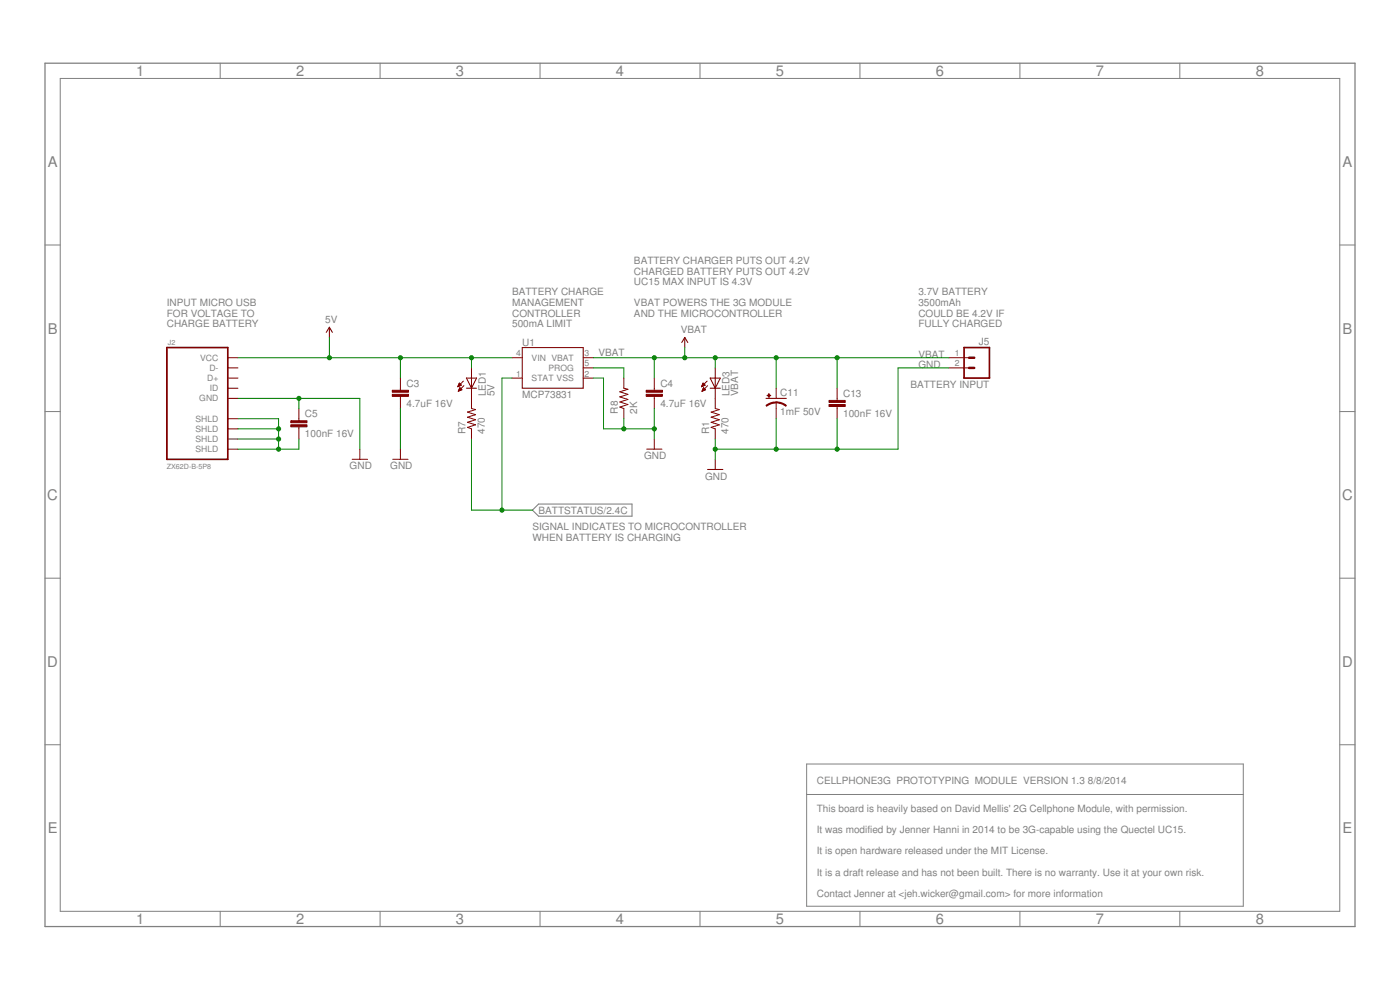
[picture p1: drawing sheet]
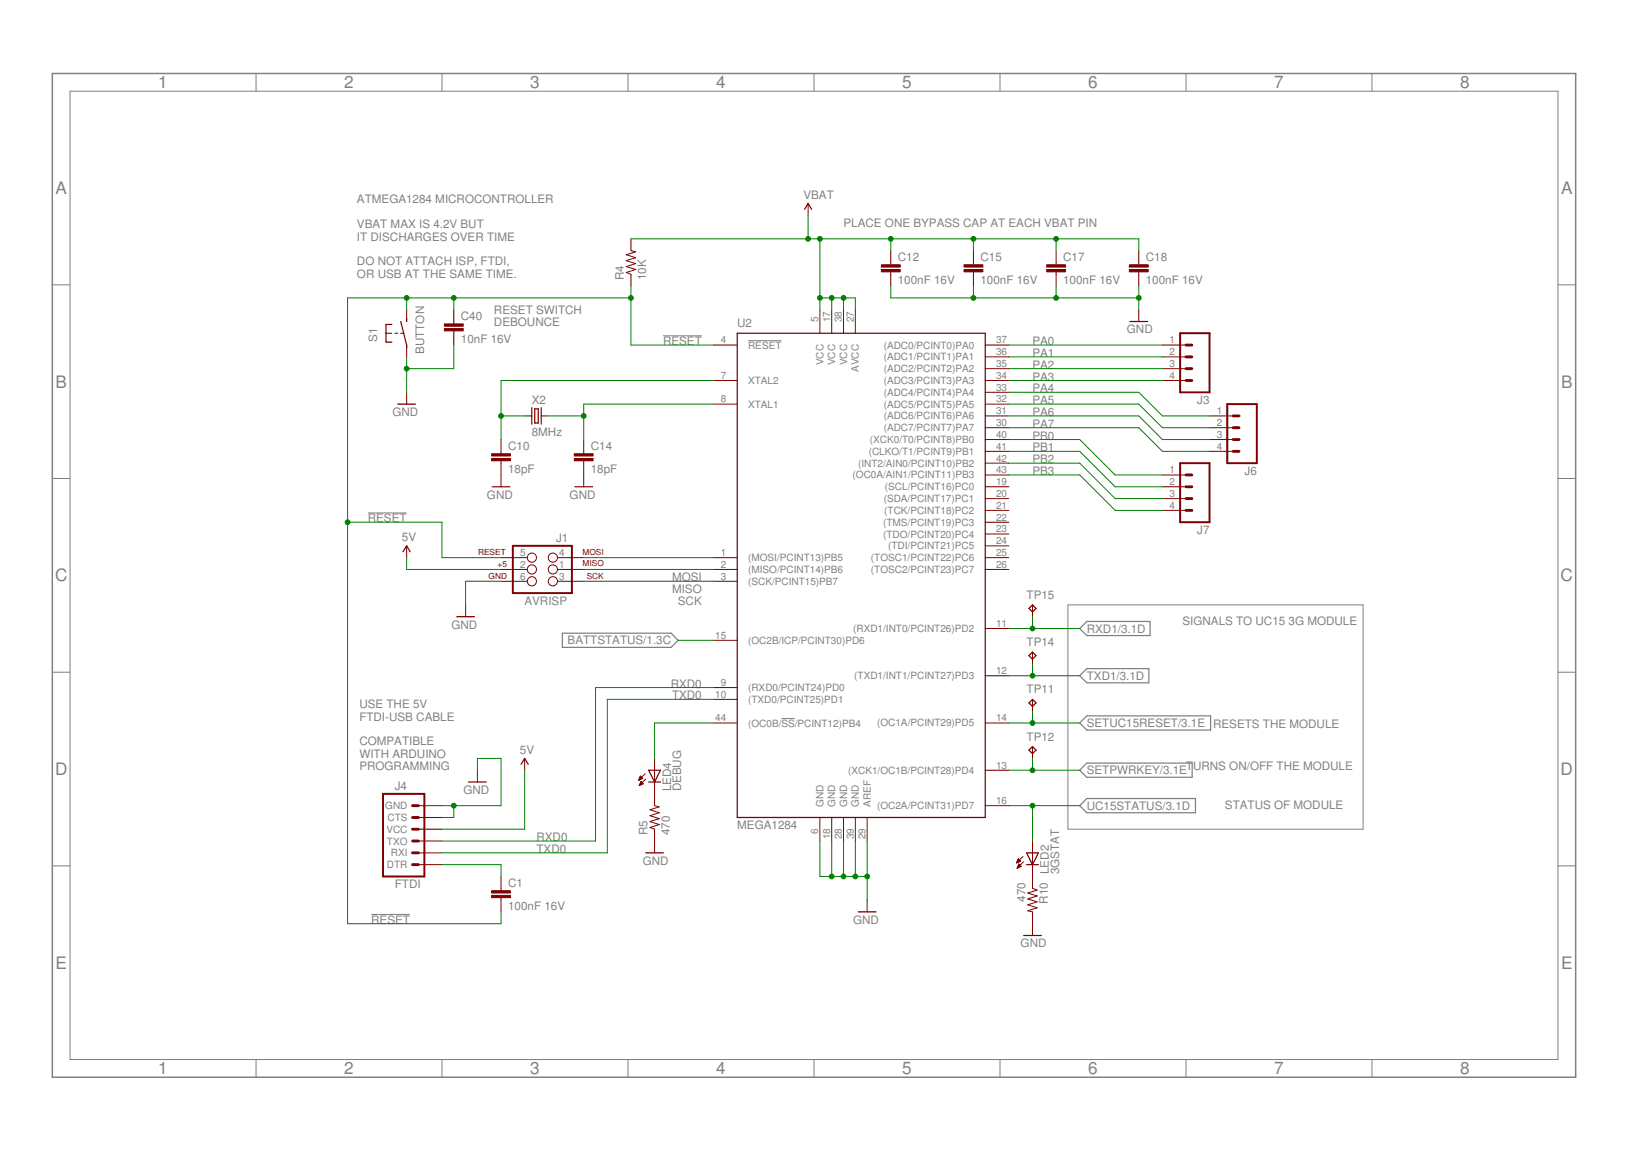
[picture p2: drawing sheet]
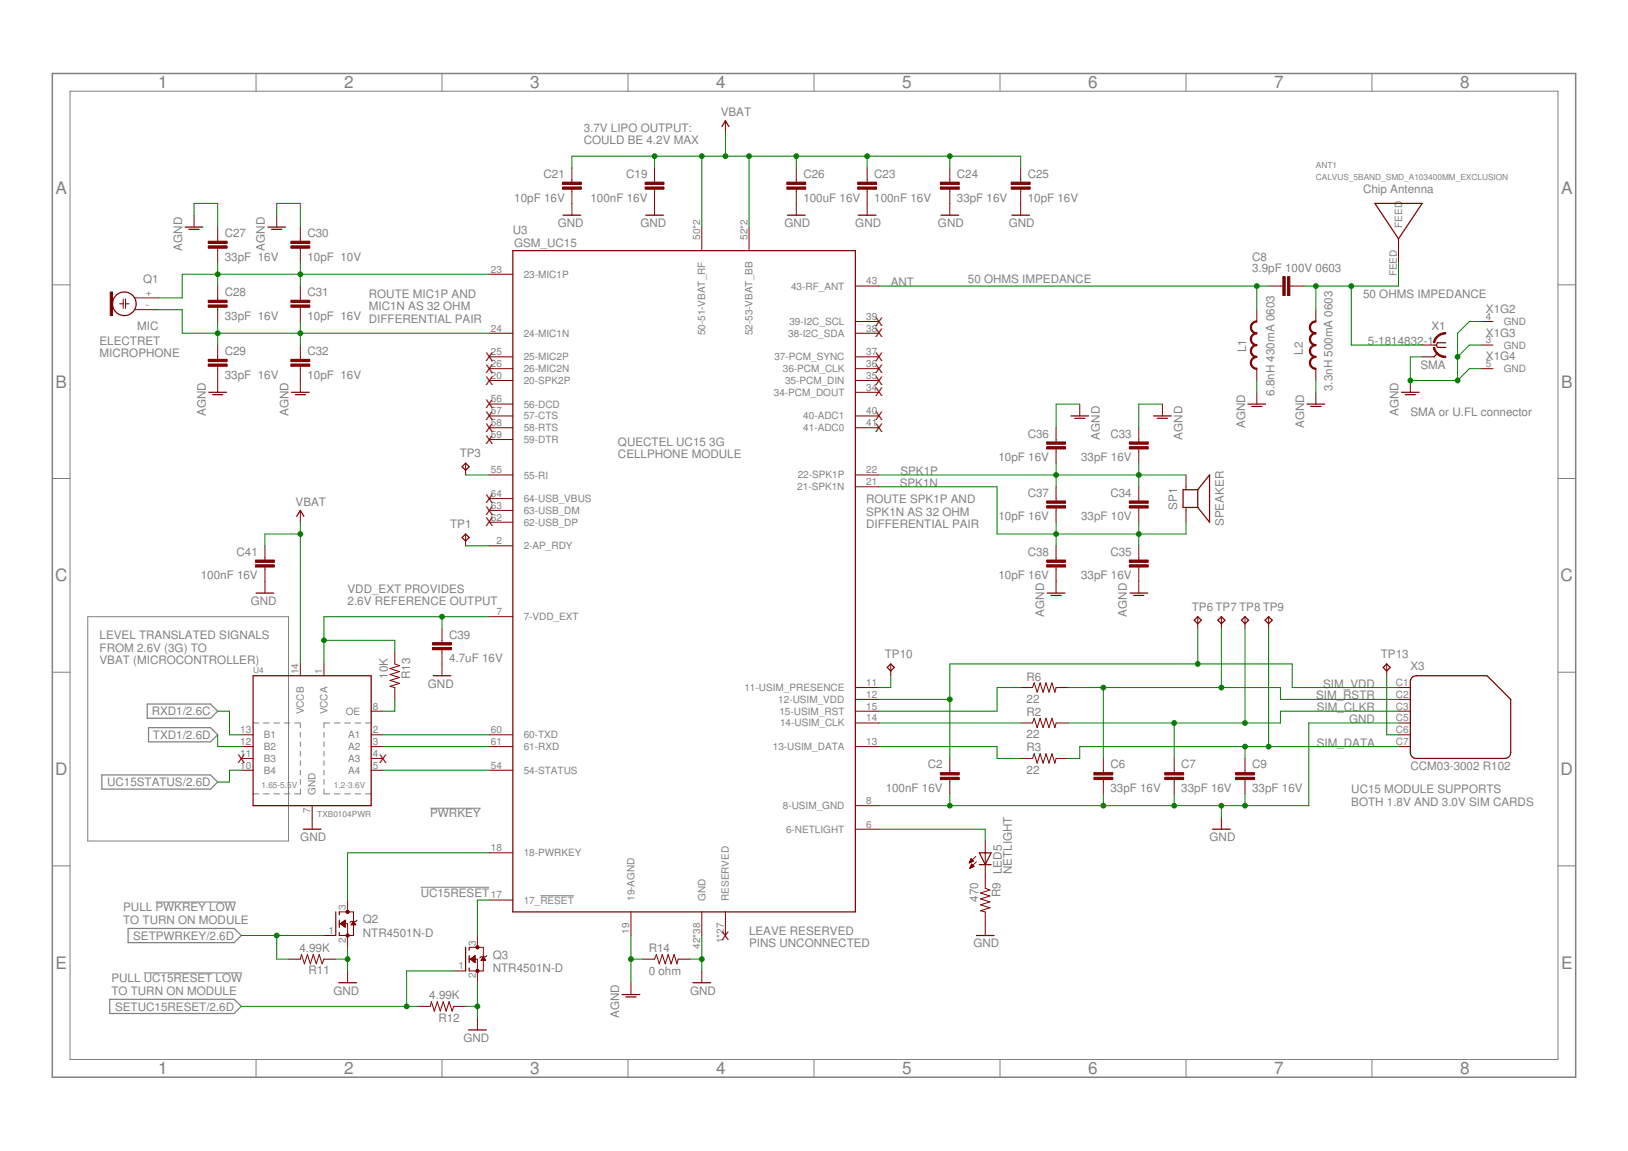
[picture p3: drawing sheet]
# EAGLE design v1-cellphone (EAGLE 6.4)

## Sheet 1 of 3: PWR

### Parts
C3  4.7uF 16V  C-EU0603-B  [0603-B]
C4  4.7uF 16V  C-EU0603-B  [0603-B]
C5  100nF 16V  C-EU0603-B  [0603-B]
C11  1mF 50V  CAP_POLPTH4  [CPOL-RADIAL-1000UF-25V]
C13  100nF 16V  C-EU0603-B  [0603-B]
J2  ZX62D-B-5P8  [ZX62D-B-5P8]
J5  BATTERY INPUT  M02-JST-2MM-SMT  [JST-2-SMD]
LED1  5V  LEDCHIP-LED0603  [CHIP-LED0603]
LED3  VBAT  LEDCHIP-LED0603  [CHIP-LED0603]
R1  470  R-US_0603-B  [0603-B]
R7  470  R-US_0603-B  [0603-B]
R8  2K  R-US_0603-B  [0603-B]
U1  MCP73831  SPARKFUN_MCP73831  [SPARKFUN_SOT23-5]

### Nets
5V: C3.1 J2.P1(VCC) LED1.A U1.4(VIN) ; also sheet 2
BATTSTATUS: R7.1 U1.1(STAT) ; also sheet 2
GND: C3.2 C4.2 C5.1 C11.2(-) C13.2 J2.P5(GND) J5.2 R1.1 R8.1 U1.2(VSS) ; also sheet 2,3
N$2: LED3.C R1.2
N$4: LED1.C R7.2
PROG: R8.2 U1.5(PROG)
SHLD: C5.2 J2.P$1(SHLD) J2.P$2(SHLD) J2.P$3(SHLD) J2.P$4(SHLD)
VBAT: C4.1 C11.1(+) C13.1 J5.1 LED3.A U1.3(VBAT) ; also sheet 2,3
Unconnected: J2.P2(D-) J2.P3(D+) J2.P4(ID)

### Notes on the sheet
- BATTERY CHARGER PUTS OUT 4.2V
  CHARGED BATTERY PUTS OUT 4.2V
  UC15 MAX INPUT IS 4.3V
  
  VBAT POWERS THE 3G MODULE
  AND THE MICROCONTROLLER
- INPUT MICRO USB 
  FOR VOLTAGE TO
  CHARGE BATTERY
- BATTERY CHARGE
  MANAGEMENT
  CONTROLLER
  500mA LIMIT
- 3.7V BATTERY
  3500mAh
  COULD BE 4.2V IF
  FULLY CHARGED
- SIGNAL INDICATES TO MICROCONTROLLER
  WHEN BATTERY IS CHARGING
- CELLPHONE3G  PROTOTYPING  MODULE  VERSION 1.3 8/8/2014
- This board is heavily based on David Mellis' 2G Cellphone Module, with permission. 
  
  It was modified by Jenner Hanni in 2014 to be 3G-capable using the Quectel UC15. 
  
  It is open hardware released under the MIT License. 
  
  It is a draft release and has not been built. There is no warranty. Use it at your own risk.
  
  Contact Jenner at <jeh.wicker@gmail.com> for more information

## Sheet 2 of 3: CTRL

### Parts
C1  100nF 16V  C-EU0603-B  [0603-B]
C10  18pF  C-EU0603-B  [0603-B]
C12  100nF 16V  C-EU0603-B  [0603-B]
C14  18pF  C-EU0603-B  [0603-B]
C15  100nF 16V  C-EU0603-B  [0603-B]
C17  100nF 16V  C-EU0603-B  [0603-B]
C18  100nF 16V  C-EU0603-B  [0603-B]
C40  10nF 16V  C-EU0603-B  [0603-B]
J1  AVRISP  SPARKFUN-CONNECTORS_AVR_SPI_PRG_6NS  [SPARKFUN-CONNECTORS_2X3-NS]
J3  M04LOCK  [1X04_LOCK]
J4  FTDI  ARDUINO_SERIAL_PROGRAMLOCK  [1X06_LOCK]
J6  M04LOCK  [1X04_LOCK]
J7  M04LOCK  [1X04_LOCK]
LED2  3GSTAT  LEDCHIP-LED0603  [CHIP-LED0603]
LED4  DEBUG  LEDCHIP-LED0603  [CHIP-LED0603]
R4  10K  R-US_0603-B  [0603-B]
R5  470  R-US_0603-B  [0603-B]
R10  470  R-US_0603-B  [0603-B]
S1  BUTTON  CELLPHONE_BUTTON-2  [CELLPHONE_B3U-1000P]
TP11  TPPAD1-13  [P1-13]
TP12  TPPAD1-13  [P1-13]
TP14  TPPAD1-13  [P1-13]
TP15  TPPAD1-13  [P1-13]
U2  MEGA1284  AVR-5_MEGA164P/324P/644P-AU  [AVR-5_TQFP44]
X2  8MHz  CRYSTAL  [2-SMD-5X3MM]

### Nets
5V: J1.2(2-5VCC) J4.4(VCC) ; also sheet 1
!RESET: C1.2 C40.1 J1.5(5-RESET) R4.1 S1.P$2(S) U2.4(!RESET)
BATTSTATUS: U2.15((OC2B/ICP/PCINT30)PD6) ; also sheet 1
DEBUGLED: LED4.A U2.44((OC0B/!SS!/PCINT12)PB4)
GND: C10.2 C12.2 C14.2 C15.2 C17.2 C18.2 C40.2 J1.6(6-GND) J4.5(CTS) J4.6(GND) R5.1 R10.2 S1.P$1(P) U2.6(GND) U2.18(GND) U2.28(GND) U2.29(AREF) U2.39(GND) ; also sheet 1,3
MISO: J1.1(1-MISO) U2.2((MISO/PCINT14)PB6)
MOSI: J1.4(4-MOSI) U2.1((MOSI/PCINT13)PB5)
N$3: LED4.C R5.2
N$5: C1.1 J4.1(DTR)
N$37: LED2.C R10.1
PA0: J3.1 U2.37((ADC0/PCINT0)PA0)
PA1: J3.2 U2.36((ADC1/PCINT1)PA1)
PA2: J3.3 U2.35((ADC2/PCINT2)PA2)
PA3: J3.4 U2.34((ADC3/PCINT3)PA3)
PA4: J6.1 U2.33((ADC4/PCINT4)PA4)
PA5: J6.2 U2.32((ADC5/PCINT5)PA5)
PA6: J6.3 U2.31((ADC6/PCINT6)PA6)
PA7: J6.4 U2.30((ADC7/PCINT7)PA7)
PB0: J7.1 U2.40((XCK0/T0/PCINT8)PB0)
PB1: J7.2 U2.41((CLKO/T1/PCINT9)PB1)
PB2: J7.3 U2.42((INT2/AIN0/PCINT10)PB2)
PB3: J7.4 U2.43((OC0A/AIN1/PCINT11)PB3)
RXD0: J4.3(TXO) U2.9((RXD0/PCINT24)PD0)
RXD1: TP15.TP U2.11((RXD1/INT0/PCINT26)PD2) ; also sheet 3
SCK: J1.3(3-SCK) U2.3((SCK/PCINT15)PB7)
SETPWRKEY: TP12.TP U2.13((XCK1/OC1B/PCINT28)PD4) ; also sheet 3
SETUC15RESET: TP11.TP U2.14((OC1A/PCINT29)PD5) ; also sheet 3
TXD0: J4.2(RXI) U2.10((TXD0/PCINT25)PD1)
TXD1: TP14.TP U2.12((TXD1/INT1/PCINT27)PD3) ; also sheet 3
UC15STATUS: LED2.A U2.16((OC2A/PCINT31)PD7) ; also sheet 3
VBAT: C12.1 C15.1 C17.1 C18.1 R4.2 U2.5(VCC) U2.17(VCC) U2.27(AVCC) U2.38(VCC) ; also sheet 1,3
XTAL1: C14.1 U2.8(XTAL1) X2.P$2
XTAL2: C10.1 U2.7(XTAL2) X2.P$1
Unconnected: U2.19((SCL/PCINT16)PC0) U2.20((SDA/PCINT17)PC1) U2.21((TCK/PCINT18)PC2) U2.22((TMS/PCINT19)PC3) U2.23((TDO/PCINT20)PC4) U2.24((TDI/PCINT21)PC5) U2.25((TOSC1/PCINT22)PC6) U2.26((TOSC2/PCINT23)PC7)

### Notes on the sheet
- PLACE ONE BYPASS CAP AT EACH VBAT PIN
- ATMEGA1284 MICROCONTROLLER
  
  VBAT MAX IS 4.2V BUT
  IT DISCHARGES OVER TIME
  
  DO NOT ATTACH ISP, FTDI, 
  OR USB AT THE SAME TIME.
- RESET SWITCH
  DEBOUNCE
- SIGNALS TO UC15 3G MODULE
- RESETS THE MODULE
- USE THE 5V 
  FTDI-USB CABLE
  
  COMPATIBLE
  WITH ARDUINO 
  PROGRAMMING
- TURNS ON/OFF THE MODULE
- STATUS OF MODULE

## Sheet 3 of 3: CELL

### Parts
ANT1  CALVUS_5BAND_SMD_A103400MM_EXCLUSION  [CALVUS_5BAND_SMD_A10340_0MM_EXCLUSION]
C2  100nF 16V  C-EU0603-B  [0603-B]
C6  33pF 16V  C-EU0603-B  [0603-B]
C7  33pF 16V  C-EU0603-B  [0603-B]
C8  3.9pF 100V 0603  C-EU0603-B  [0603-B]
C9  33pF 16V  C-EU0603-B  [0603-B]
C19  100nF 16V  C-EU0603-B  [0603-B]
C21  10pF 16V  C-EU0603-B  [0603-B]
C23  100nF 16V  C-EU0603-B  [0603-B]
C24  33pF 16V  C-EU0603-B  [0603-B]
C25  10pF 16V  C-EU0603-B  [0603-B]
C26  100uF 16V  C-EUC1210K  [C1210K]
C27  33pF 16V  C-EU0603-B  [0603-B]
C28  33pF 16V  C-EU0603-B  [0603-B]
C29  33pF 16V  C-EU0603-B  [0603-B]
C30  10pF 10V  C-EU0603-B  [0603-B]
C31  10pF 16V  C-EU0603-B  [0603-B]
C32  10pF 16V  C-EU0603-B  [0603-B]
C33  33pF 16V  C-EU0603-B  [0603-B]
C34  33pF 10V  C-EU0603-B  [0603-B]
C35  33pF 16V  C-EU0603-B  [0603-B]
C36  10pF 16V  C-EU0603-B  [0603-B]
C37  10pF 16V  C-EU0603-B  [0603-B]
C38  10pF 16V  C-EU0603-B  [0603-B]
C39  4.7uF 16V  C-EU0603-B  [0603-B]
C41  100nF 16V  C-EU0603-B  [0603-B]
L1  6.8nH 430mA 0603  L-US0603-B  [0603-B]
L2  3.3nH 500mA 0603  L-US0603-B  [0603-B]
LED5  NETLIGHT  LEDCHIP-LED0603  [CHIP-LED0603]
Q1  MIC  ELECTRET  [9.7ELECTRET]
Q2  NTR4501N-D  [SOT-23]
Q3  NTR4501N-D  [SOT-23]
R2  22  R-US_0603-B  [0603-B]
R3  22  R-US_0603-B  [0603-B]
R6  22  R-US_0603-B  [0603-B]
R9  470  R-US_0603-B  [0603-B]
R11  4.99K  R-US_0603-B  [0603-B]
R12  4.99K  R-US_0603-B  [0603-B]
R13  10K  R-US_0603-B  [0603-B]
R14  0 ohm  R-US_0603-B  [0603-B]
SP1  SPEAKER  CELLPHONE_MINI-SIREN  [CELLPHONE_SPEAKER-6.4MM]
TP1  TPPAD1-13  [P1-13]
TP3  TPPAD1-13  [P1-13]
TP6  TPPAD1-13  [P1-13]
TP7  TPPAD1-13  [P1-13]
TP8  TPPAD1-13  [P1-13]
TP9  TPPAD1-13  [P1-13]
TP10  TPPAD1-13  [P1-13]
TP13  TPPAD1-13  [P1-13]
U3  GSM_UC15  [GSM_UC15_WITHOUT_EXCLUSION]
U4  TXB0104PWR  [TSSOP14]
X1  SMA  CON-COAX_BU-SMA-V  [CON-COAX_BU-SMA-V]
X3  CCM03-3002 R102  SMARTPRJ_CON-AMPHENOL_SIMLOCK-C707_10M006_512_2  [SMARTPRJ_CON-AMPHENOL_C707_10M006_512_2]

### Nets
!PWRKEY: Q2.3(D) U3.18(18-PWRKEY)
!UC15RESET: Q3.3(D) U3.17(17_!RESET)
AGND: C27.1 C29.2 C30.1 C32.2 C33.1 C35.2 C36.1 C38.2 L1.1 L2.1 R14.1 U3.19(19-AGND) X1.2(GND) X1.3(GND) X1.4(GND) X1.5(GND)
ANT: C8.1 L1.2 U3.43(43-RF_ANT)
ANTENNA: ANT1.FEED C8.2 L2.2 X1.1
GND: C2.2 C6.2 C7.2 C9.2 C19.2 C21.2 C23.2 C24.2 C25.2 C26.2 C39.2 C41.2 Q2.2(S) Q3.2(S) R9.2 R11.1 R12.1 R14.2 U3.8(8-USIM_GND) U3.42(GND) U3.44(GND) U3.45(GND) U3.46(GND) U3.47(GND) U3.48(GND) U3.49(GND) U3.65(GND) U3.67(GND) U3.68(GND) U3.81(GND) U3.82(GND) U3.83(GND) U3.84(GND) U3.85(GND) U3.86(GND) U3.87(GND) U3.88(GND) U3.89(GND) U3.90(GND) U3.91(GND) U3.92(GND) U3.93(GND) U3.94(GND) U3.95(GND) U3.96(GND) U3.97(GND) U3.98(GND) U3.99(GND) U3.100(GND) U3.101(GND) U3.102(GND) U3.103(GND) U3.104(GND) U3.105(GND) U3.106(GND) U3.107(GND) U3.108(GND) U4.7(GND) X3.C5 ; also sheet 1,2
MIC1N: C28.2 C29.1 C31.2 C32.1 Q1.- U3.24(24-MIC1N)
MIC1P: C27.2 C28.1 C30.2 C31.1 Q1.+ U3.23(23-MIC1P)
N$1: R3.1 U3.13(13-USIM_DATA)
N$6: LED5.C R9.1
N$7: TP13.TP X3.C6
N$13: TP1.TP U3.2(2-AP_RDY)
N$15: TP3.TP U3.55(55-RI)
N$20: U3.60(60-TXD) U4.2(A1)
N$21: U3.61(61-RXD) U4.3(A2)
N$23: U3.54(54-STATUS) U4.5(A4)
NETLIGHT: LED5.A U3.6(6-NETLIGHT)
OE: R13.2 U4.8(OE)
PRESENCE: TP10.TP U3.11(11-USIM_PRESENCE)
RXD1: U4.13(B1) ; also sheet 2
SETPWRKEY: Q2.1(G) R11.2 ; also sheet 2
SETUC15RESET: Q3.1(G) R12.2 ; also sheet 2
SIM_CLK: R2.1 U3.14(14-USIM_CLK)
SIM_CLKR: C7.1 R2.2 TP8.TP X3.C3
SIM_DATA: C9.1 R3.2 TP9.TP X3.C7
SIM_RST: R6.1 U3.15(15-USIM_RST)
SIM_RSTR: C6.1 R6.2 TP7.TP X3.C2
SIM_VDD: C2.1 TP6.TP U3.12(12-USIM_VDD) X3.C1
SPK1N: C34.2 C35.1 C37.2 C38.1 SP1.NEG U3.21(21-SPK1N)
SPK1P: C33.2 C34.1 C36.2 C37.1 SP1.POS U3.22(22-SPK1P)
TXD1: U4.12(B2) ; also sheet 2
UC15STATUS: U4.10(B4) ; also sheet 2
VBAT: C19.1 C21.1 C23.1 C24.1 C25.1 C26.1 C41.1 U3.50(50-51-VBAT_RF) U3.51(50-51-VBAT_RF) U3.52(52-53-VBAT_BB) U3.53(52-53-VBAT_BB) U4.14(VCCB) ; also sheet 1,2
VDD_EXT: C39.1 R13.1 U3.7(7-VDD_EXT) U4.1(VCCA)
Unconnected: U3.1(RESERVED) U3.3(RESERVED) U3.4(RESERVED) U3.5(RESERVED) U3.9(RESERVED) U3.10(RESERVED) U3.16(RESERVED) U3.20(20-SPK2P) U3.25(25-MIC2P) U3.26(26-MIC2N) U3.27(RESERVED) U3.28(RESERVED) U3.29(RESERVED) U3.30(RESERVED) U3.31(RESERVED) U3.32(RESERVED) U3.33(RESERVED) U3.34(34-PCM_DOUT) U3.35(35-PCM_DIN) U3.36(36-PCM_CLK) U3.37(37-PCM_SYNC) U3.38(38-I2C_SDA) U3.39(39-I2C_SCL) U3.40(40-ADC1) U3.41(41-ADC0) U3.56(56-DCD) U3.57(57-CTS) U3.58(58-RTS) U3.59(59-DTR) U3.62(62-USB_DP) U3.63(63-USB_DM) U3.64(64-USB_VBUS) U3.66(RESERVED) U3.69(RESERVED) U3.70(RESERVED) U3.71(RESERVED) U3.72(RESERVED) U3.73(RESERVED) U3.74(RESERVED) U3.75(RESERVED) U3.76(RESERVED) U3.77(RESERVED) U3.78(RESERVED) U3.79(RESERVED) U3.80(RESERVED) U4.4(A3) U4.11(B3)

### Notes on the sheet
- 3.7V LIPO OUTPUT: 
  COULD BE 4.2V MAX
- Chip Antenna
- 50 OHMS IMPEDANCE
- 50 OHMS IMPEDANCE
- X
- ROUTE MIC1P AND 
  MIC1N AS 32 OHM
  DIFFERENTIAL PAIR
- X
- ELECTRET
  MICROPHONE
- X | X
- X | X
- X | X
- X
- X
- X | X | SMA or U.FL connector
- X | X
- X
- QUECTEL UC15 3G
  CELLPHONE MODULE
- X
- X
- X
- ROUTE SPK1P AND
  SPK1N AS 32 OHM
  DIFFERENTIAL PAIR
- VDD_EXT PROVIDES 
  2.6V REFERENCE OUTPUT
- LEVEL TRANSLATED SIGNALS
  FROM 2.6V (3G) TO 
  VBAT (MICROCONTROLLER)
- X | X
- UC15 MODULE SUPPORTS 
  BOTH 1.8V AND 3.0V SIM CARDS
- PULL !PWKREY LOW
  TO TURN ON MODULE
- X
- LEAVE RESERVED
  PINS UNCONNECTED
- PULL !UC15RESET LOW
  TO TURN ON MODULE

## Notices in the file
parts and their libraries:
SparkFun-Connectors: Licensing: CC v3.0 Share-Alike You are welcome to use this library for commercial purposes.
SparkFun-Aesthetics: Licensing: Creative Commons ShareAlike 4.0 International - https://creativecommons.org/licenses/by-sa/4.0
